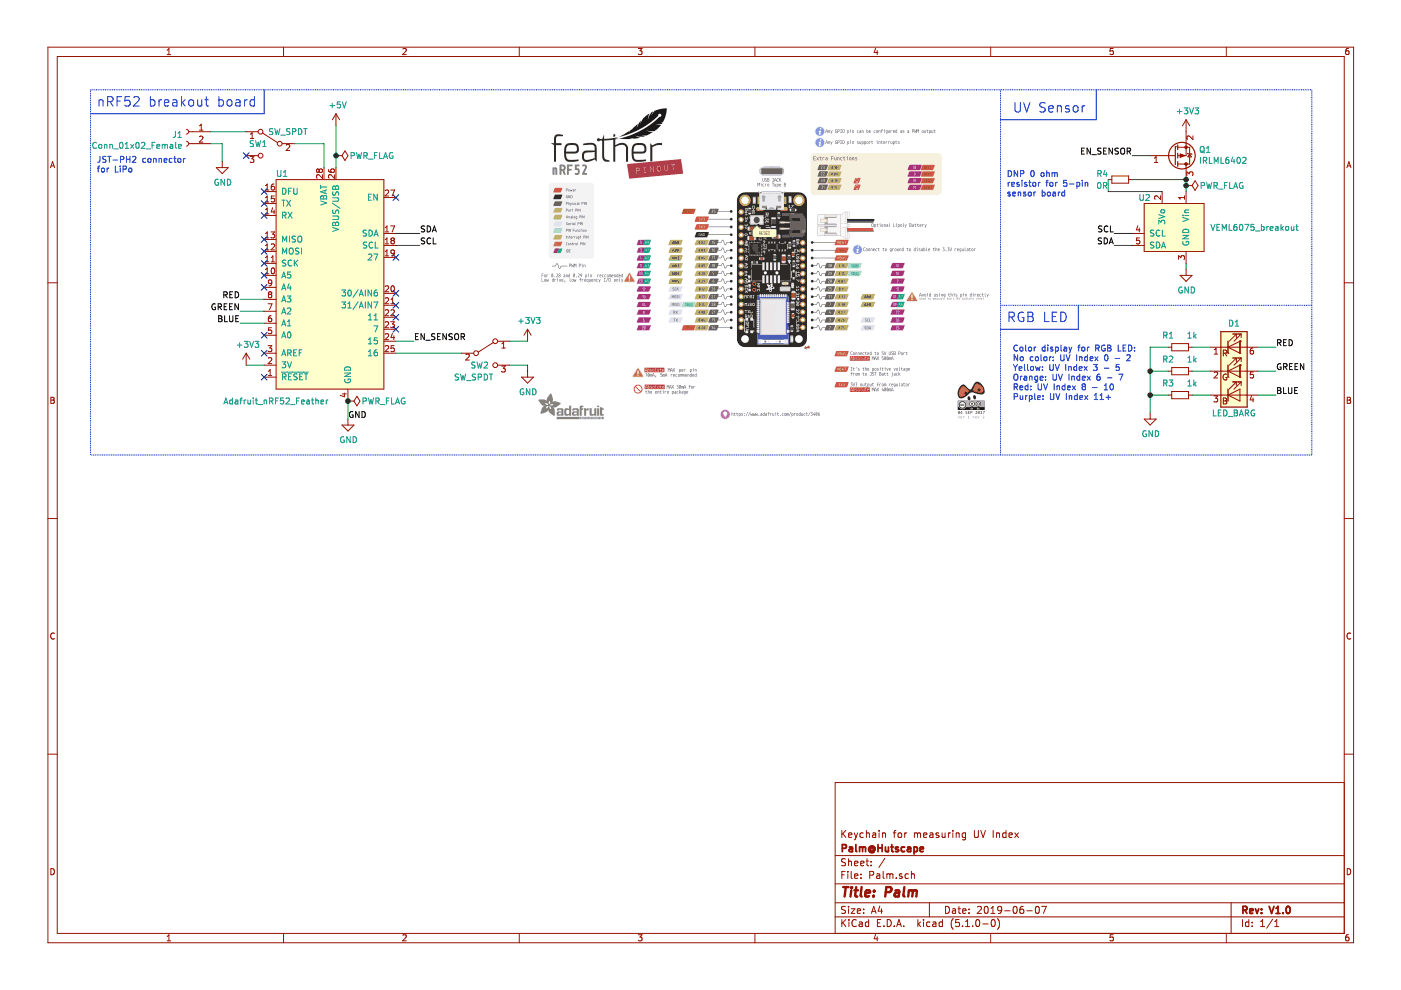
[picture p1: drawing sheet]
EESchema Schematic File Version 4
LIBS:Palm-cache
EELAYER 29 0
EELAYER END
$Descr A4 11693 8268
encoding utf-8
Sheet 1 1
Title "Palm"
Date "2019-06-07"
Rev "V1.0"
Comp "Palm@Hutscape"
Comment1 "Keychain for measuring UV Index"
Comment2 ""
Comment3 ""
Comment4 ""
$EndDescr
$Comp
L Adafruit_nRF52_Feather:Adafruit_nRF52_Feather U1
U 1 1
P 2750 2400
F 0 "U1" H 3150 3350 50  0000 C CNN
F 1 "Adafruit_nRF52_Feather" H 3200 1450 50  0000 C CNN
F 2 "nRF52_Bluefruit_Adafruit_breakout:nRF52_Bluefruit_Adafruit_breakout_board" H 2600 2250 50  0001 C CNN
F 3 "https://cdn-learn.adafruit.com/assets/assets/000/052/793/original/microcontrollers_revgsch.png?1523067417" H 2600 2250 50  0001 C CNN
F 4 "Adafruit" H 200 0   50  0001 C CNN "Manufacturer"
F 5 "TH" H 200 0   50  0001 C CNN "Package"
F 6 "3406" H 200 0   50  0001 C CNN "Part No."
F 7 "Adafruit" H 200 0   50  0001 C CNN "Vendor"
F 8 "prototype-4" H 200 0   50  0001 C CNN "Stock"
F 9 "34.0" H 200 0   50  0001 C CNN "Unit cost"
F 10 "https://www.adafruit.com/product/3406" H 200 0   50  0001 C CNN "Vendor link"
F 11 "1" H 200 0   50  0001 C CNN "Minimum Order"
F 12 "Electronics" H 200 0   50  0001 C CNN "Category"
	1    2750 2400
	-1   0    0    -1  
$EndComp
$Comp
L power:+5V #PWR0101
U 1 1
P 2800 1050
F 0 "#PWR0101" H 2800 900 50  0001 C CNN
F 1 "+5V" H 2815 1223 50  0000 C CNN
F 2 "" H 2800 1050 50  0001 C CNN
F 3 "" H 2800 1050 50  0001 C CNN
	1    2800 1050
	1    0    0    -1  
$EndComp
$Comp
L power:GND #PWR0102
U 1 1
P 2900 3500
F 0 "#PWR0102" H 2900 3250 50  0001 C CNN
F 1 "GND" H 2905 3327 50  0000 C CNN
F 2 "" H 2900 3500 50  0001 C CNN
F 3 "" H 2900 3500 50  0001 C CNN
	1    2900 3500
	1    0    0    -1  
$EndComp
NoConn ~ 2200 1600
NoConn ~ 2200 1700
NoConn ~ 2200 1800
NoConn ~ 2200 2000
NoConn ~ 2200 2300
NoConn ~ 2200 2400
NoConn ~ 2200 2950
NoConn ~ 2200 3150
$Comp
L power:PWR_FLAG #FLG0101
U 1 1
P 2800 1300
F 0 "#FLG0101" H 2800 1375 50  0001 C CNN
F 1 "PWR_FLAG" V 2800 1600 50  0000 C CNN
F 2 "" H 2800 1300 50  0001 C CNN
F 3 "~" H 2800 1300 50  0001 C CNN
	1    2800 1300
	0    1    1    0   
$EndComp
$Comp
L power:PWR_FLAG #FLG0102
U 1 1
P 2900 3350
F 0 "#FLG0102" H 2900 3425 50  0001 C CNN
F 1 "PWR_FLAG" V 2900 3650 50  0000 C CNN
F 2 "" H 2900 3350 50  0001 C CNN
F 3 "~" H 2900 3350 50  0001 C CNN
	1    2900 3350
	0    1    1    0   
$EndComp
Text Label 2900 3500 0    50   ~ 0
GND
Connection ~ 2900 3350
Wire Wire Line
	2900 3350 2900 3500
$Comp
L Sensor_UV:VEML6075_breakout U2
U 1 1
P 9800 1900
F 0 "U2" H 10100 2150 50  0000 R CNN
F 1 "VEML6075_breakout" H 9500 1900 50  0000 R CNN
F 2 "veml6075_breakout_board:VEML6075_breakout_board" H 9800 1900 50  0001 C CNN
F 3 "https://learn.adafruit.com/assets/62587" H 9800 1900 50  0001 C CNN
F 4 "Adafruit" H 600 50  50  0001 C CNN "Manufacturer"
F 5 "TH" H 600 50  50  0001 C CNN "Package"
F 6 "3964" H 600 50  50  0001 C CNN "Part No."
F 7 "Adafruit" H 600 50  50  0001 C CNN "Vendor"
F 8 "prototype-5" H 600 50  50  0001 C CNN "Stock"
F 9 "8.20" H 600 50  50  0001 C CNN "Unit cost"
F 10 "https://www.adafruit.com/product/3964" H 600 50  50  0001 C CNN "Vendor link"
F 11 "1" H 600 50  50  0001 C CNN "Minimum Order"
F 12 "Electronics" H 600 50  50  0001 C CNN "Category"
	1    9800 1900
	-1   0    0    -1  
$EndComp
NoConn ~ 3300 1650
NoConn ~ 3300 2150
NoConn ~ 3300 2450
NoConn ~ 3300 2650
NoConn ~ 3300 2750
Wire Wire Line
	9900 2200 9900 2250
Text Label 3500 1950 0    50   ~ 0
SDA
Text Label 3500 2050 0    50   ~ 0
SCL
Text Label 9300 1950 2    50   ~ 0
SCL
Text Label 9300 2050 2    50   ~ 0
SDA
Wire Wire Line
	3300 1950 3500 1950
Wire Wire Line
	3300 2050 3500 2050
Wire Wire Line
	9300 1950 9450 1950
Wire Wire Line
	9300 2050 9450 2050
Wire Wire Line
	2800 1050 2800 1300
Connection ~ 2800 1300
Wire Wire Line
	2800 1300 2800 1400
NoConn ~ 2200 2800
NoConn ~ 3300 2550
NoConn ~ 2200 2200
NoConn ~ 2200 2100
$Comp
L Device:LED_RGB D1
U 1 1
P 10300 3100
F 0 "D1" H 10300 3500 50  0000 C CNN
F 1 "LED_BARG" H 10300 2750 50  0000 C CNN
F 2 "CREE_RGB_LED_-PLCC-6_5.5x5.5mm:LED_RGB_Cree-PLCC-6_5.5x5.5mm_P2.1mm" H 10300 3050 50  0001 C CNN
F 3 "https://docs-apac.rs-online.com/webdocs/1524/0900766b815247fa.pdf" H 10300 3050 50  0001 C CNN
F 4 "Cree" H 1100 0   50  0001 C CNN "Manufacturer"
F 5 "SMD" H 1100 0   50  0001 C CNN "Package"
F 6 "SLV6A-FKB-CK1P1G1BB7R3R3 " H 1100 0   50  0001 C CNN "Part No."
F 7 "RS Components" H 1100 0   50  0001 C CNN "Vendor"
F 8 "10" H 1100 0   50  0001 C CNN "Minimum Order"
F 9 "0.632" H 1100 0   50  0001 C CNN "Unit cost"
F 10 "https://sg.rs-online.com/web/p/products/1238680/" H 1100 0   50  0001 C CNN "Vendor link"
F 11 "Electronics" H 1100 0   50  0001 C CNN "Category"
	1    10300 3100
	1    0    0    -1  
$EndComp
Text Label 2000 2700 2    50   ~ 0
BLUE
Text Label 2000 2600 2    50   ~ 0
GREEN
Text Label 2000 2500 2    50   ~ 0
RED
Wire Wire Line
	2000 2700 2200 2700
Wire Wire Line
	2000 2600 2200 2600
Wire Wire Line
	2000 2500 2200 2500
Text Label 10650 2900 0    50   ~ 0
RED
Text Label 10650 3100 0    50   ~ 0
GREEN
Text Label 10650 3300 0    50   ~ 0
BLUE
Wire Wire Line
	9950 2900 10100 2900
Wire Wire Line
	9950 3100 10100 3100
Wire Wire Line
	9950 3300 10100 3300
Wire Wire Line
	10500 3100 10650 3100
$Comp
L Device:R_Small R1
U 1 1
P 9850 2900
F 0 "R1" V 9750 2800 50  0000 C CNN
F 1 "1k" V 9750 3000 50  0000 C CNN
F 2 "Resistor_SMD:R_0805_2012Metric_Pad1.15x1.40mm_HandSolder" H 9850 2900 50  0001 C CNN
F 3 "~" H 9850 2900 50  0001 C CNN
F 4 "0805" H 1100 0   50  0001 C CNN "Package"
F 5 "18-res-0805-1k" H 1100 0   50  0001 C CNN "Stock"
F 6 "1" H 1100 0   50  0001 C CNN "Minimum Order"
F 7 "Electronics" H 1100 0   50  0001 C CNN "Category"
	1    9850 2900
	0    1    1    0   
$EndComp
$Comp
L Device:R_Small R2
U 1 1
P 9850 3100
F 0 "R2" V 9750 3000 50  0000 C CNN
F 1 "1k" V 9750 3200 50  0000 C CNN
F 2 "Resistor_SMD:R_0805_2012Metric_Pad1.15x1.40mm_HandSolder" H 9850 3100 50  0001 C CNN
F 3 "~" H 9850 3100 50  0001 C CNN
F 4 "0805" H 1100 0   50  0001 C CNN "Package"
F 5 "18-res-0805-1k" H 1100 0   50  0001 C CNN "Stock"
F 6 "1" H 1100 0   50  0001 C CNN "Minimum Order"
F 7 "Electronics" H 1100 0   50  0001 C CNN "Category"
	1    9850 3100
	0    1    1    0   
$EndComp
$Comp
L Device:R_Small R3
U 1 1
P 9850 3300
F 0 "R3" V 9750 3200 50  0000 C CNN
F 1 "1k" V 9750 3400 50  0000 C CNN
F 2 "Resistor_SMD:R_0805_2012Metric_Pad1.15x1.40mm_HandSolder" H 9850 3300 50  0001 C CNN
F 3 "~" H 9850 3300 50  0001 C CNN
F 4 "0805" H 1100 0   50  0001 C CNN "Package"
F 5 "18-res-0805-1k" H 1100 0   50  0001 C CNN "Stock"
F 6 "1" H 1100 0   50  0001 C CNN "Minimum Order"
F 7 "Electronics" H 1100 0   50  0001 C CNN "Category"
	1    9850 3300
	0    1    1    0   
$EndComp
Wire Wire Line
	9600 2900 9750 2900
Wire Wire Line
	9600 3100 9750 3100
Wire Wire Line
	9600 3300 9750 3300
Text Notes 8450 3350 0    50   ~ 0
Color display for RGB LED:\nNo color: UV Index 0 - 2\nYellow: UV Index 3 - 5\nOrange: UV Index 6 - 7\nRed: UV Index 8 - 10\nPurple: UV Index 11+\n
$Comp
L Switch:SW_SPDT SW1
U 1 1
P 2250 1200
F 0 "SW1" H 2350 1200 50  0000 C CNN
F 1 "SW_SPDT" H 2100 1300 50  0000 C CNN
F 2 "Button_Switch_SMD:SW_SPDT_PCM12" H 2250 1200 50  0001 C CNN
F 3 "https://www.aliexpress.com/item/50Pcs-Mini-7-Pin-On-Off-1P2T-SPDT-MSK-12C02-SMD-Toggle-Slide-Switch-For-MP3/32856542440.html" H 2250 1200 50  0001 C CNN
F 4 "SMD" H 200 0   50  0001 C CNN "Package"
F 5 "AliExpress" H 200 0   50  0001 C CNN "Vendor"
F 6 "1.90 " H 200 0   50  0001 C CNN "Unit cost"
F 7 "https://www.aliexpress.com/item/50Pcs-Mini-7-Pin-On-Off-1P2T-SPDT-MSK-12C02-SMD-Toggle-Slide-Switch-For-MP3/32856542440.html" H 200 0   50  0001 C CNN "Vendor link"
F 8 "1" H 200 0   50  0001 C CNN "Minimum Order"
F 9 "Connector" H 200 0   50  0001 C CNN "Category"
	1    2250 1200
	-1   0    0    -1  
$EndComp
$Comp
L Connector:Conn_01x02_Female J1
U 1 1
P 1550 1100
F 0 "J1" H 1578 1076 50  0000 L CNN
F 1 "Conn_01x02_Female" H 1578 985 50  0000 L CNN
F 2 "Connector_JST:JST_PH_S2B-PH-SM4-TB_1x02-1MP_P2.00mm_Horizontal, Body orientation: Right angle" H 1550 1100 50  0001 C CNN
F 3 "https://docs-apac.rs-online.com/webdocs/13ce/0900766b813ce4bd.pdf" H 1550 1100 50  0001 C CNN
F 4 "SMD" H 50  -100 50  0001 C CNN "Package"
F 5 "RS Components" H 50  -100 50  0001 C CNN "Vendor"
F 6 "5" H 50  -100 50  0001 C CNN "Minimum Order"
F 7 "JST" H 200 0   50  0001 C CNN "Manufacturer"
F 8 "S2B-PH-SM4-TB(LF)(SN)" H 200 0   50  0001 C CNN "Part No."
F 9 "0.486" H 200 0   50  0001 C CNN "Unit cost"
F 10 "https://sg.rs-online.com/web/p/products/6881353/" H 200 0   50  0001 C CNN "Vendor link"
F 11 "Connector" H 200 0   50  0001 C CNN "Category"
	1    1550 1100
	-1   0    0    -1  
$EndComp
Text Notes 800  1450 0    50   ~ 0
JST-PH2 connector \nfor LiPo
Wire Wire Line
	2700 1200 2700 1400
$Comp
L power:GND #PWR01
U 1 1
P 1850 1350
F 0 "#PWR01" H 1850 1100 50  0001 C CNN
F 1 "GND" H 1855 1177 50  0000 C CNN
F 2 "" H 1850 1350 50  0001 C CNN
F 3 "" H 1850 1350 50  0001 C CNN
	1    1850 1350
	1    0    0    -1  
$EndComp
Wire Wire Line
	1750 1200 1850 1200
Wire Wire Line
	1850 1200 1850 1350
Wire Wire Line
	9900 1500 9900 1550
Text Label 3450 2850 0    50   ~ 0
EN_SENSOR
Wire Wire Line
	3300 2850 3450 2850
Text Label 9450 1300 2    50   ~ 0
EN_SENSOR
$Comp
L Switch:SW_SPDT SW2
U 1 1
P 4050 2950
F 0 "SW2" H 4000 2850 50  0000 C CNN
F 1 "SW_SPDT" H 3950 2750 50  0000 C CNN
F 2 "Button_Switch_SMD:SW_SPDT_PCM12" H 4050 2950 50  0001 C CNN
F 3 "https://www.aliexpress.com/item/50Pcs-Mini-7-Pin-On-Off-1P2T-SPDT-MSK-12C02-SMD-Toggle-Slide-Switch-For-MP3/32856542440.html" H 4050 2950 50  0001 C CNN
F 4 "SMD" H 200 0   50  0001 C CNN "Package"
F 5 "AliExpress" H 200 0   50  0001 C CNN "Vendor"
F 6 "1.90 " H 200 0   50  0001 C CNN "Unit cost"
F 7 "https://www.aliexpress.com/item/50Pcs-Mini-7-Pin-On-Off-1P2T-SPDT-MSK-12C02-SMD-Toggle-Slide-Switch-For-MP3/32856542440.html" H 200 0   50  0001 C CNN "Vendor link"
F 8 "1" H 200 0   50  0001 C CNN "Minimum Order"
F 9 "Connector" H 200 0   50  0001 C CNN "Category"
	1    4050 2950
	1    0    0    -1  
$EndComp
Wire Wire Line
	2050 3050 2200 3050
$Comp
L power:GND #PWR02
U 1 1
P 4400 3100
F 0 "#PWR02" H 4400 2850 50  0001 C CNN
F 1 "GND" H 4405 2927 50  0000 C CNN
F 2 "" H 4400 3100 50  0001 C CNN
F 3 "" H 4400 3100 50  0001 C CNN
	1    4400 3100
	1    0    0    -1  
$EndComp
Wire Wire Line
	2450 1200 2700 1200
Wire Wire Line
	4250 2850 4400 2850
$Comp
L Transistor_FET:IRLML6402 Q1
U 1 1
P 9800 1300
F 0 "Q1" H 10006 1254 50  0000 L CNN
F 1 "IRLML6402" H 10006 1345 50  0000 L CNN
F 2 "Package_TO_SOT_SMD:SOT-23" H 10000 1225 50  0001 L CIN
F 3 "https://docs-apac.rs-online.com/webdocs/10c7/0900766b810c708d.pdf" H 9800 1300 50  0001 L CNN
F 4 "Infineon" H 600 50  50  0001 C CNN "Manufacturer"
F 5 "SOT-23" H 600 50  50  0001 C CNN "Package"
F 6 "IRLML2246TRPBF" H 600 50  50  0001 C CNN "Part No."
F 7 "RS Components" H 600 50  50  0001 C CNN "Vendor"
F 8 "5" H 600 50  50  0001 C CNN "Minimum Order"
F 9 "0.224" H 600 50  50  0001 C CNN "Unit cost"
F 10 "https://sg.rs-online.com/web/p/products/7604432/" H 600 50  50  0001 C CNN "Vendor link"
F 11 "Electronics" H 600 50  50  0001 C CNN "Category"
	1    9800 1300
	1    0    0    1   
$EndComp
Wire Wire Line
	9450 1300 9600 1300
$Comp
L power:+3V3 #PWR03
U 1 1
P 2050 3050
F 0 "#PWR03" H 2050 2900 50  0001 C CNN
F 1 "+3V3" H 2065 3223 50  0000 C CNN
F 2 "" H 2050 3050 50  0001 C CNN
F 3 "" H 2050 3050 50  0001 C CNN
	1    2050 3050
	1    0    0    -1  
$EndComp
$Comp
L power:+3V3 #PWR04
U 1 1
P 9900 1100
F 0 "#PWR04" H 9900 950 50  0001 C CNN
F 1 "+3V3" H 9915 1273 50  0000 C CNN
F 2 "" H 9900 1100 50  0001 C CNN
F 3 "" H 9900 1100 50  0001 C CNN
	1    9900 1100
	1    0    0    -1  
$EndComp
$Comp
L power:PWR_FLAG #FLG0103
U 1 1
P 9900 1550
F 0 "#FLG0103" H 9900 1625 50  0001 C CNN
F 1 "PWR_FLAG" V 9900 1850 50  0000 C CNN
F 2 "" H 9900 1550 50  0001 C CNN
F 3 "~" H 9900 1550 50  0001 C CNN
	1    9900 1550
	0    1    1    0   
$EndComp
Connection ~ 9900 1550
Wire Wire Line
	9900 1550 9900 1600
$Comp
L power:+3V3 #PWR0103
U 1 1
P 4400 2850
F 0 "#PWR0103" H 4400 2700 50  0001 C CNN
F 1 "+3V3" H 4415 3023 50  0000 C CNN
F 2 "" H 4400 2850 50  0001 C CNN
F 3 "" H 4400 2850 50  0001 C CNN
	1    4400 2850
	1    0    0    -1  
$EndComp
Wire Wire Line
	10500 2900 10650 2900
Wire Wire Line
	10500 3300 10650 3300
$Comp
L power:GND #PWR0104
U 1 1
P 9900 2250
F 0 "#PWR0104" H 9900 2000 50  0001 C CNN
F 1 "GND" H 9905 2077 50  0000 C CNN
F 2 "" H 9900 2250 50  0001 C CNN
F 3 "" H 9900 2250 50  0001 C CNN
	1    9900 2250
	1    0    0    -1  
$EndComp
$Comp
L power:GND #PWR0105
U 1 1
P 9600 3450
F 0 "#PWR0105" H 9600 3200 50  0001 C CNN
F 1 "GND" H 9605 3277 50  0000 C CNN
F 2 "" H 9600 3450 50  0001 C CNN
F 3 "" H 9600 3450 50  0001 C CNN
	1    9600 3450
	1    0    0    -1  
$EndComp
Wire Wire Line
	9600 2900 9600 3100
Connection ~ 9600 3100
Wire Wire Line
	9600 3100 9600 3300
Connection ~ 9600 3300
Wire Wire Line
	9600 3300 9600 3450
Wire Wire Line
	1750 1100 2050 1100
NoConn ~ 2050 1300
Wire Wire Line
	3300 2950 3850 2950
Wire Wire Line
	4400 3050 4400 3100
Wire Wire Line
	4250 3050 4400 3050
Entry Wire Line
	8300 -350 8400 -250
Wire Notes Line
	10950 750  10950 3800
Wire Notes Line
	10950 3800 750  3800
Wire Notes Line
	8350 3800 8350 750 
Wire Notes Line
	8350 2550 10950 2550
Text Notes 800  900  0    79   ~ 0
nRF52 breakout board
Wire Notes Line style solid
	2200 750  2200 950 
Wire Notes Line style solid
	2200 950  750  950 
Wire Notes Line
	750  750  10950 750 
Wire Notes Line
	750  3800 750  750 
Text Notes 8450 950  0    79   ~ 0
UV Sensor 
Wire Notes Line style solid
	8350 1000 9150 1000
Wire Notes Line style solid
	9150 1000 9150 750 
Text Notes 8400 2700 0    79   ~ 0
RGB LED
Wire Notes Line style solid
	8350 2750 9000 2750
Wire Notes Line style solid
	9000 2750 9000 2550
$Comp
L Device:R_Small R4
U 1 1
P 9350 1500
F 0 "R4" V 9300 1350 50  0000 C CNN
F 1 "0R" V 9400 1350 50  0000 C CNN
F 2 "Resistor_SMD:R_0805_2012Metric_Pad1.15x1.40mm_HandSolder" H 9350 1500 50  0001 C CNN
F 3 "~" H 9350 1500 50  0001 C CNN
F 4 "Electronics" H 0   0   50  0001 C CNN "Category"
F 5 "0805" H 0   0   50  0001 C CNN "Package"
F 6 "15-res-0805-0" H 0   0   50  0001 C CNN "Stock"
	1    9350 1500
	0    1    1    0   
$EndComp
Wire Wire Line
	9250 1500 9250 1600
Wire Wire Line
	9250 1600 9700 1600
Wire Wire Line
	9450 1500 9900 1500
Connection ~ 9900 1500
Text Notes 8400 1650 0    50   ~ 0
DNP 0 ohm \nresistor for 5-pin \nsensor board
$EndSCHEMATC
